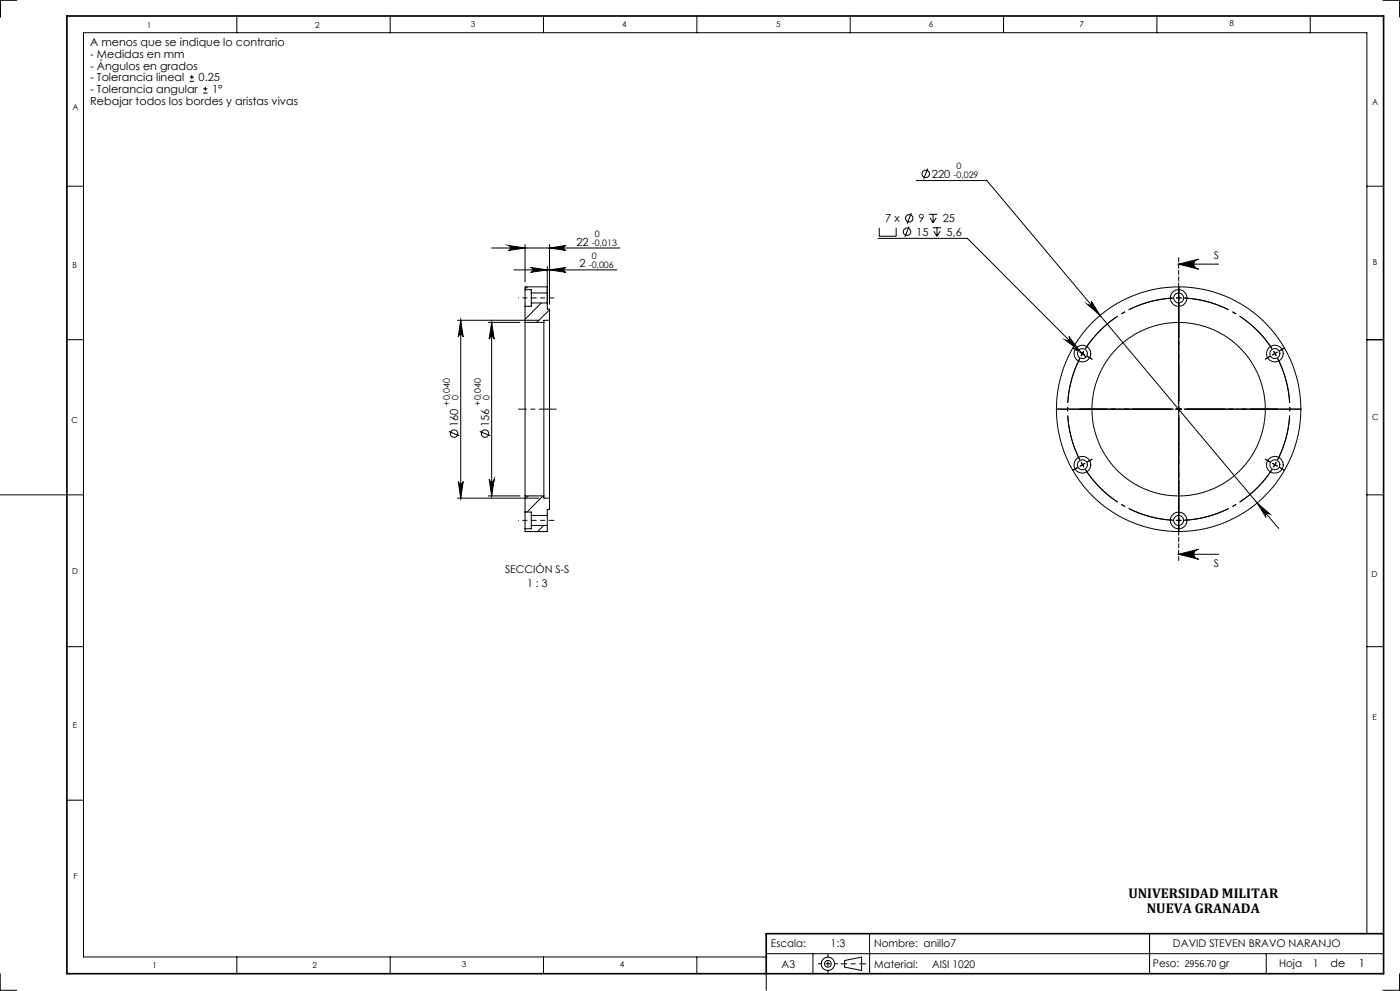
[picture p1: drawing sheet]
<svg xmlns="http://www.w3.org/2000/svg" width="420mm" height="297mm" viewBox="0 0 420 297" stroke-linecap="round" stroke-linejoin="round" font-family="sans-serif">
<g fill="none" stroke="#000" stroke-width=".3">
<path d="M5 .1h-4.9v5M71 4.8v5M117.1 4.8v5M163.1 4.8v5M209.1 4.8v5M255.1 4.8v5M301.1 4.8v5M347.1 4.8v5M393.1 4.8v5M414.9 .1h5v5M56.9 24.4h1.3M56.9 23.1h1.3"/>
<path d="M57.5 22.5v1.2M61 27.9h1.2M61 26.6h1.2M61.6 26v1.3M20.1 55.8h4.9M274.8 54.1h21.3l87.5 104.3M278.3 50.5l-1.2 3.2M410.1 55.8h5M147.5 74.3h38.5M152.5 73.6l5 .7-5 .8a.76 .76 0 0 0 .7-.8 .76 .76 0 0 0-.7-.7zM157.5 73.3v11.2M164.2 79.9v12.7h.7v3.4"/>
<path d="M164.9 73.3v17.8M164.9 74.3l4.9-.7a.76 .76 0 0 0-.7 .7 .76 .76 0 0 0 .7 .8zM263.4 71.4h26.8l35.6 35.6M263.8 68.3v2.5h5.1v-2.5M272.7 67.9l-1.2 3.1M273.4 63.8l-1.3 3.2M278.7 64.2h2.5M279 65.3l.9 1.5M279.8 68.3h2.6M279.9 64.2v2.6M280.1 69.3l1 1.5M280.9 65.3l-1 1.5"/>
<path d="M281.1 68.3v2.5M282 69.3l-.9 1.5M353.6 79.2l6-1.5a1.5 1.5 0 0 0-1.4 1.5 1.5 1.5 0 0 0 1.4 1.5zM353.6 79.2h12M137.2 96h24.5M138.2 96l.8 5a.74 .74 0 0 0-.8-.8 .74 .74 0 0 0-.7 .8zM138.2 96v53.3M146.5 96.6h9.5M147.5 96.6l.8 5a.76 .76 0 0 0-.8-.7 .76 .76 0 0 0-.7 .7zM147.5 96.6v52M154.2 80.9h30.9M157.5 96.6v52"/>
<path d="M157.5 86.8v5M157.5 91.8v4.8M157.5 96.6h5.7M157.5 86.8h1.9v1M158.3 86l-.8 .7M159.2 80.1l5 .8-5 .7a.74 .74 0 0 0 .7-.7 .74 .74 0 0 0-.7-.8zM159.4 87.8v3M159.4 87.8h4.8v3h-4.8M159.4 90.8v1h-1.9M162.4 90.8l-4.9 4.9M163.2 96.6v52M164.2 86h-6.7v.8"/>
<path d="M164.9 92.8l-3.9 3.8M164.9 96v53.3M164.9 96h-1.7v.6M164.9 80.9l4.9-.8a.74 .74 0 0 0-.7 .8 .74 .74 0 0 0 .7 .7zM326.2 91.2a.75 .75 0 0 0 1.1 .1 .75 .75 0 0 0 .1-1.1l2.6 4.3zM20.1 101.8h4.9M319.6 101.9a.76 .76 0 0 0 1 0 .76 .76 0 0 0 .1-1l3 4zM324 105.5l.7 .5M324.7 106l-.4 .7M324.7 106l.7 .4M325.2 105.3l-.5 .7M410.1 101.8h5"/>
<path d="M134.7 129.3l3.1 1.3M143.9 129.3l3.2 1.3M352.7 122.6h1.7M353.6 121.8v1.7M.1 148.3h24.9M137.2 149.3h24.5M137.5 144.3a.74 .74 0 0 0 .7 .7 .74 .74 0 0 0 .8-.7l-.8 5zM146.5 148.6h9.5M146.8 143.6a.76 .76 0 0 0 .7 .8 .76 .76 0 0 0 .8-.8l-.8 5zM157.5 153.5v5M157.5 148.6v4.9M157.5 148.6h5.7"/>
<path d="M157.5 153.5h1.9v1M158.4 148.6l-.9 1M159.4 154.5v3M159.4 157.5h4.8M159.4 154.5h4.8M159.4 157.5v1h-1.9M162.9 148.6l-4.8 4.9M163.1 157.5l-1.8 1.8M163.2 148.6v.7h1.7M164.2 154.5v3M164.2 157.5v1.8h-6.7v-.8M164.9 149.3v3.3h-.7v1.9"/>
<path d="M377.2 150.7l3.8 3.4a.77 .77 0 0 0-1.1-.1 .77 .77 0 0 0-.1 1zM410.1 148.3h5M353.6 166.1l6-1.5a1.5 1.5 0 0 0-1.4 1.5 1.5 1.5 0 0 0 1.4 1.5zM353.6 166.1h12M20.1 193.8h4.9M410.1 193.8h5M20.1 239.8h4.9M260.9 279.8v12M344.9 279.8v12M410.1 279.8v-270h-385.1v277h205M.1 291.8v5h4.9M71 286.8v5"/>
<path d="M117.1 286.8v5M163.1 286.8v5M209.1 286.8v5M229.9 291.8v5M229.9 285.8h185M243.9 285.8v6M252.3 288.9h1.1M253.4 287.9l5.1-1.1v4.1l-5.1-1.1zM258.5 288.9h1.2M379.9 285.8v6M419.9 291.8v5h-5"/>
<circle cx="277.7" cy="52.1" r="1.12"/>
<circle cx="272.1" cy="69.4" r="1.11"/>
<circle cx="272.8" cy="65.4" r="1.12"/>
<circle cx="353.6" cy="89.3" r="2.5"/>
<circle cx="353.6" cy="89.3" r="1.5"/>
<circle cx="324.7" cy="106" r="1.5"/>
<circle cx="324.7" cy="106" r="2.5"/>
<circle cx="382.5" cy="106" r="1.5"/>
<circle cx="382.5" cy="106" r="2.49"/>
<circle cx="136.2" cy="129.9" r="1.11"/>
<circle cx="145.5" cy="129.9" r="1.12"/>
<circle cx="324.7" cy="139.3" r="1.5"/>
<circle cx="324.7" cy="139.3" r="2.51"/>
<circle cx="353.6" cy="122.6" r="36.7"/>
<circle cx="353.6" cy="122.6" r="26"/>
<circle cx="382.5" cy="139.3" r="2.5"/>
<circle cx="382.5" cy="139.3" r="1.5"/>
<circle cx="353.6" cy="156" r="2.5"/>
<circle cx="353.6" cy="156" r="1.5"/>
<circle cx="248.4" cy="288.9" r=".98"/>
<circle cx="248.4" cy="288.9" r="2"/>
</g>
<path d="M353.6 89.3h-.8M353.6 89.3h.8M382.5 106l-.4-.8M382.5 106l.4 .7M324.7 139.3l.5 .7M324.7 139.3l-.4-.7M382.5 139.3l.4-.7M382.5 139.3l-.4 .7M353.6 156l.8-.1M353.6 156l-.8-.1" fill="none" stroke="#000" stroke-width=".3" stroke-dasharray="15.2 1.3 1.3 1.3" stroke-linecap="butt"/>
<path d="M351.9 89.3a33.3 33.3 0 0 0-26.3 15.2M323.9 107.4a33.3 33.3 0 0 0 0 30.4M381.6 104.5a33.3 33.3 0 0 0-26.3-15.2M383.3 137.8a33.3 33.3 0 0 0 0-30.4M325.6 140.7a33.3 33.3 0 0 0 26.3 15.2M355.3 155.9a33.3 33.3 0 0 0 26.3-15.2" fill="none" stroke="#000" stroke-width=".3" stroke-dasharray="15.2 1.3 1.3 1.3" stroke-dashoffset="1.4" stroke-linecap="butt"/>
<g fill="none" stroke="#000" stroke-width=".3" stroke-dasharray="15.2 1.3 1.3 1.3">
<path d="M353.6 89.3v-.8M353.6 89.3v.8M353.6 87.6v-1.6M353.6 91v1.6M323.3 105.1l-1.4-.8M326.2 106.8l1.4 .8M381 106.8l-1.4 .8M382.5 106l.7-.5M382.5 106l-.7 .4M383.9 105.1l1.5-.8M166.9 122.6h-2.7M324.7 139.3l-.7 .4"/>
<path d="M324.7 139.3l.8-.4M326.2 138.5l1.4-.9M353.6 122.6v-.8M353.6 122.6h-.8M353.6 122.6v.9M353.6 122.6h.8M381 138.5l-1.4-.9M382.5 139.3l.7 .4M382.5 139.3l-.7-.4M323.3 140.1l-1.4 .9M353.6 156v.8M353.6 156v-.9"/>
<path d="M353.6 157.6v1.7M353.6 154.3v-1.7M383.9 140.1l1.5 .9"/>
</g>
<path d="M351.9 122.6h-28M353.6 121v-28.1M353.6 124.3v28M355.3 122.6h28" fill="none" stroke="#000" stroke-width=".3" stroke-dasharray="15.2 1.3 1.3 1.3" stroke-dashoffset="3.1"/>
<path d="M351.9 122.6h-35.8M353.6 121v-35.9M353.6 124.3v35.8M355.3 122.6h35.8" fill="none" stroke="#000" stroke-width=".3" stroke-dasharray="15.2 1.3 1.3 1.3" stroke-dashoffset="-.8"/>
<path d="M353.6 77.2v90.9" fill="none" stroke="#000" stroke-width=".3" stroke-dasharray="1.3 .6" stroke-dashoffset="-.1"/>
<path d="M164.2 122.6h-8.7" fill="none" stroke="#000" stroke-width=".3" stroke-dasharray="15.2 1.3 1.3 1.3" stroke-dashoffset="12.8"/>
<path d="M166.2 89.3h-6.8M166.2 156h-6.8" fill="none" stroke="#000" stroke-width=".3" stroke-dasharray="15.2 1.3 1.3 1.3" stroke-dashoffset="13.7"/>
<path d="M159.4 89.3h-3.9M159.4 156h-3.9" fill="none" stroke="#000" stroke-width=".3" stroke-dasharray="15.2 1.3 1.3 1.3" stroke-dashoffset="15.2"/>
<path d="M258.5 288.8h-5.1" fill="none" stroke="#000" stroke-width=".3" stroke-dasharray="15.2 1.3 1.3 1.3" stroke-dashoffset="14.6"/>
<path d="M245.5 288.8h5.7M248.4 286v5.7" fill="none" stroke="#000" stroke-width=".3" stroke-dasharray="15.2 1.3 1.3 1.3" stroke-dashoffset="14.3"/>
<path d="M20.1 4.8h395v287h-395zM414.9 279.8h-185v12" fill="none" stroke="#000" stroke-width=".5"/>
<g fill="#000">
<path d="M164.9 74.3l4.9-.7a.76 .76 0 0 0-.7 .7 .76 .76 0 0 0 .7 .8zM152.5 73.6l5 .7-5 .8a.76 .76 0 0 0 .7-.8 .76 .76 0 0 0-.7-.7z"/>
<path d="M353.6 79.2l6-1.5a1.5 1.5 0 0 0-1.4 1.5 1.5 1.5 0 0 0 1.4 1.5zM353.6 166.1l6-1.5a1.5 1.5 0 0 0-1.4 1.5 1.5 1.5 0 0 0 1.4 1.5z"/>
<path d="M159.2 80.1l5 .8-5 .7a.74 .74 0 0 0 .7-.7 .74 .74 0 0 0-.7-.8zM164.9 80.9l4.9-.8a.74 .74 0 0 0-.7 .8 .74 .74 0 0 0 .7 .7z"/>
<path d="M147.5 96.6l.8 5a.76 .76 0 0 0-.8-.7 .76 .76 0 0 0-.7 .7zM146.8 143.6a.76 .76 0 0 0 .7 .8 .76 .76 0 0 0 .8-.8l-.8 5zM138.2 96l.8 5a.74 .74 0 0 0-.8-.8 .74 .74 0 0 0-.7 .8zM137.5 144.3a.74 .74 0 0 0 .7 .7 .74 .74 0 0 0 .8-.7l-.8 5z"/>
<path d="M319.6 101.9l4.1 3-3-4a.76 .76 0 0 1-.1 1 .76 .76 0 0 1-1 0zM377.2 150.7l2.6 4.3a.77 .77 0 0 1 .1-1 .77 .77 0 0 1 1.1 .1zM326.2 91.2l3.8 3.3-2.6-4.3a.75 .75 0 0 1-.1 1.1 .75 .75 0 0 1-1.1-.1z"/>
</g>
<g font-size="4.2">
<text x="338.5" y="269.2">UNIVERSIDAD MILITAR</text>
<text x="344" y="273.5">NUEVA GRANADA</text>
</g>
<g font-size="3.3">
<text x="27.1" y="13.9">A menos que se indique lo contrario</text>
<text x="27.1" y="17.4">- Medidas en mm</text>
<text x="27.1" y="20.9">- Ángulos en grados</text>
<text x="27.1" y="27.9">- Tolerancia angular</text>
<text x="27.1" y="24.4">- Tolerancia lineal</text>
<text x="59.6" y="24.4">0.25</text>
<text x="63.6" y="27.9">1°</text>
<text x="27.1" y="31.4">Rebajar todos los bordes y aristas vivas</text>
<text x="279.6" y="53.3">220</text>
<text x="265.6" y="66.6">7 x</text>
<text x="274.9" y="70.7">15</text>
<text x="275.5" y="66.6">9</text>
<text x="282.8" y="66.6">25</text>
<text x="284" y="70.7">5,6</text>
<text x="172.9" y="73.6">22</text>
<text x="173.8" y="80.2">2</text>
<text x="137.5" y="128.1" transform="rotate(-90 137.5 128.1)">160</text>
<text x="146.8" y="128.1" transform="rotate(-90 146.8 128.1)">156</text>
<text x="399.1" y="289.8">de</text>
<text x="407.6" y="289.8">1</text>
</g>
<g font-size="3.2">
<text x="364.1" y="77.7">S</text>
<text x="151.5" y="171.7">SECCIÓN S-S</text>
<text x="364.1" y="169.8">S</text>
<text x="158.1" y="175.9">1 : 3</text>
<text x="231.3" y="283.8">Escala:</text>
<text x="249.2" y="283.8">1:3</text>
<text x="262.3" y="283.8">Nombre: anillo7</text>
<text x="351.9" y="283.8">DAVID STEVEN BRAVO NARANJO</text>
<text x="234.5" y="290">A3</text>
<text x="262.3" y="290">Material:</text>
<text x="279.7" y="290">AISI 1020</text>
<text x="345.9" y="289.7">Peso:</text>
<text x="383.7" y="289.8">Hoja</text>
<text x="393.8" y="289.8">1</text>
</g>
<text font-size="2.8" x="355.4" y="289.7">2956.70 gr</text>
<g font-size="2.7">
<text x="286" y="53.4">-0,029</text>
<text x="286.9" y="50.8">0</text>
<text x="178.4" y="71">0</text>
<text x="177.5" y="77.6">0</text>
<text x="177.5" y="73.6">-0,013</text>
<text x="176.6" y="80.2">-0,006</text>
<text x="134.9" y="121.6" transform="rotate(-90 134.9 121.6)">+0,040</text>
<text x="137.5" y="120" transform="rotate(-90 137.5 120)">0</text>
<text x="144.2" y="121.6" transform="rotate(-90 144.2 121.6)">+0,040</text>
<text x="146.8" y="120" transform="rotate(-90 146.8 120)">0</text>
</g>
<g font-size="2.5">
<text x="44.2" y="8.3">1</text>
<text x="94.5" y="8.3">2</text>
<text x="141.2" y="8.2">3</text>
<text x="186.6" y="8">4</text>
<text x="232.9" y="8">5</text>
<text x="278.6" y="8">6</text>
<text x="323.9" y="8">7</text>
<text x="368.9" y="7.9">8</text>
<text x="21.7" y="33">A</text>
<text x="411.7" y="31.5">A</text>
<text x="21.7" y="80.5">B</text>
<text x="411.9" y="79.5">B</text>
<text x="411.6" y="125.8">C</text>
<text x="21.4" y="126.9">C</text>
<text x="21.7" y="172.2">D</text>
<text x="411.4" y="172.8">D</text>
<text x="411.7" y="215.7">E</text>
<text x="21.9" y="218.1">E</text>
<text x="22" y="263.4">F</text>
<text x="45.8" y="290.1">1</text>
<text x="93.7" y="290">2</text>
<text x="138.6" y="289.9">3</text>
<text x="186" y="289.9">4</text>
</g>
</svg>
